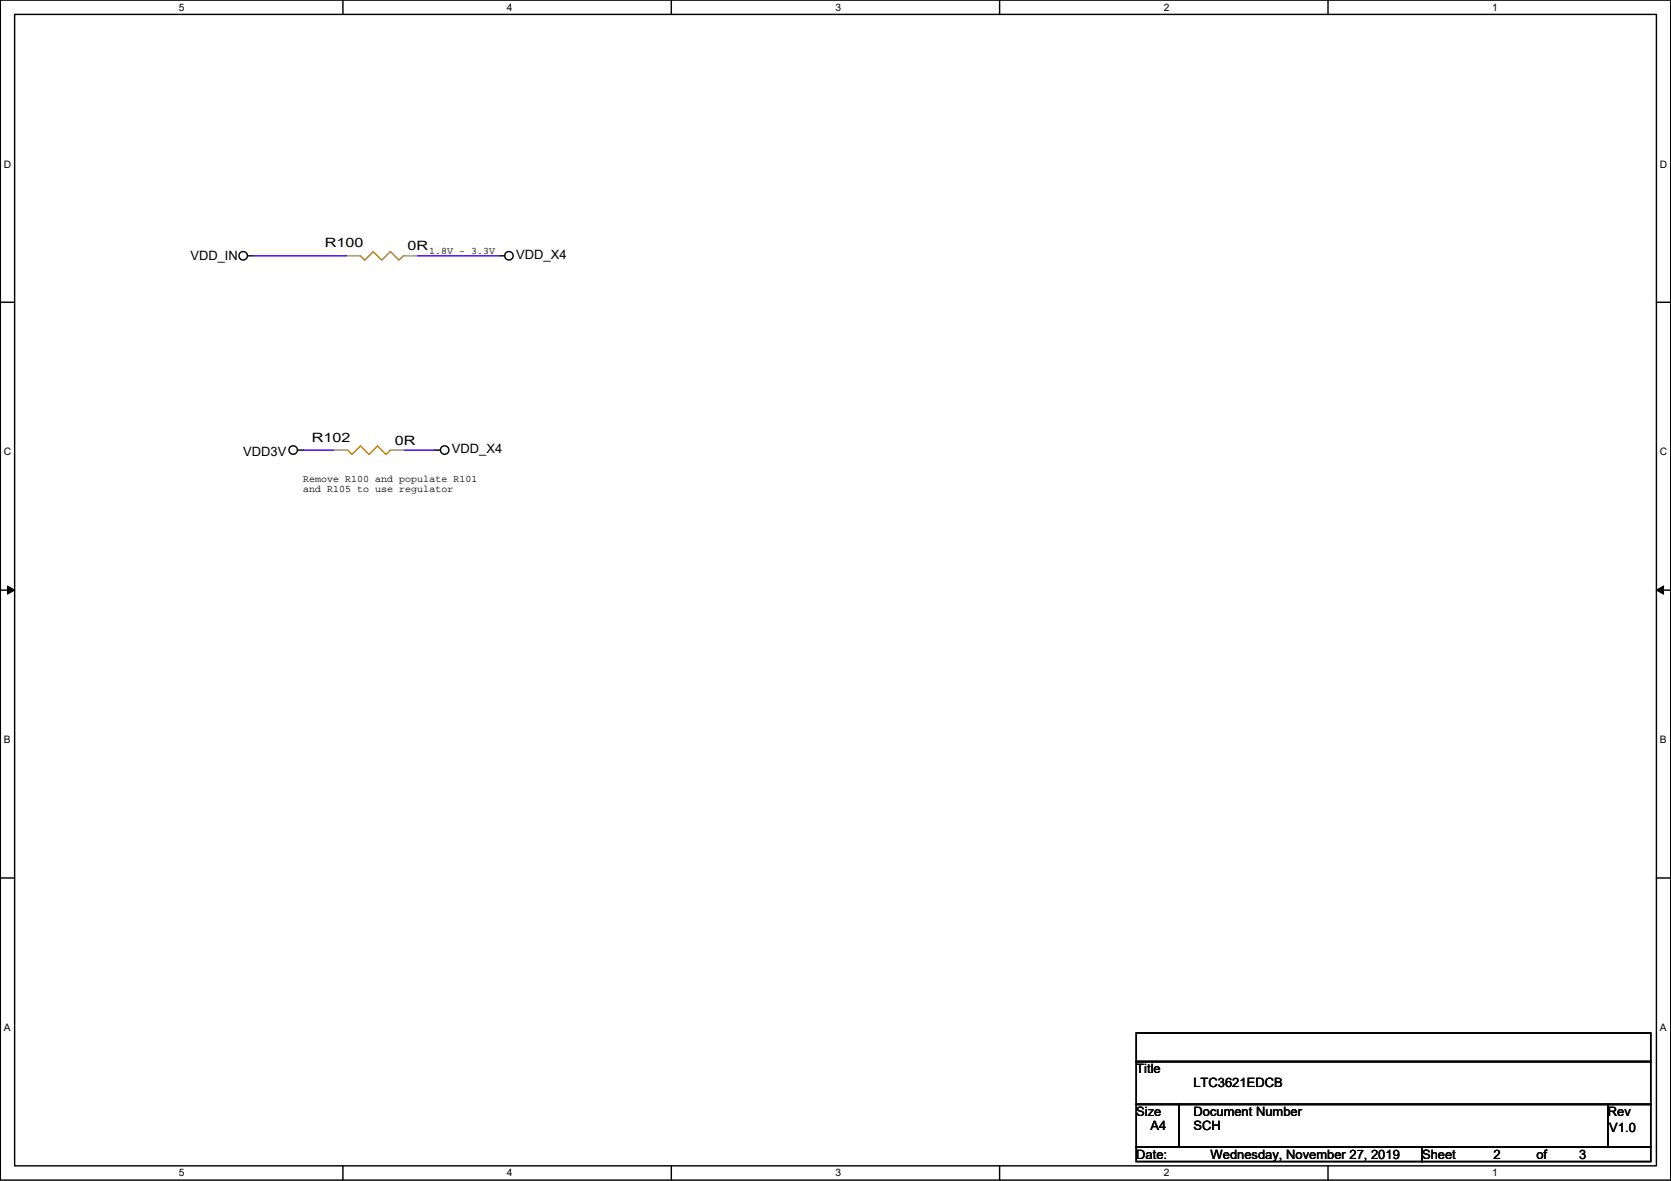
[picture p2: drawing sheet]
<svg xmlns="http://www.w3.org/2000/svg" width="297mm" height="210mm" viewBox="0 0 297 210" stroke-linecap="round" stroke-linejoin="round" font-family="sans-serif">
<path d="M.1 0h296.9v209.8h-296.9zM2.6 2.6h291.8v204.7h-291.8z" fill="none" stroke="#000" stroke-width=".25"/>
<g fill="#fff">
<path d="M31.8 .3h1v2h-1z"/>
<path d="M31.8 207.5h1v2.1h-1z"/>
</g>
<path d="M61 0v2.6M61 207.3v2.5" fill="none" stroke="#000" stroke-width=".25"/>
<g fill="#fff">
<path d="M90.1 .3h1v2h-1z"/>
<path d="M90.1 207.5h1v2.1h-1z"/>
</g>
<path d="M119.3 0v2.6M119.3 207.3v2.5" fill="none" stroke="#000" stroke-width=".25"/>
<g fill="#fff">
<path d="M148.5 .3h1v2h-1z"/>
<path d="M148.5 207.5h1v2.1h-1z"/>
</g>
<path d="M177.7 0v2.6M177.7 207.3v2.5" fill="none" stroke="#000" stroke-width=".25"/>
<g fill="#fff">
<path d="M206.9 .3h1v2h-1z"/>
<path d="M206.9 207.5h1v2.1h-1z"/>
</g>
<path d="M236.1 0v2.6M236.1 207.3v2.5" fill="none" stroke="#000" stroke-width=".25"/>
<g fill="#fff">
<path d="M265.2 .3h1v2h-1z"/>
<path d="M265.2 207.5h1v2.1h-1z"/>
<path d="M.7 28.2h1.3v2h-1.3z"/>
<path d="M295.1 28.2h1.3v2h-1.3z"/>
<path d="M.7 79.3h1.3v2.1h-1.3z"/>
<path d="M295.1 79.3h1.3v2.1h-1.3z"/>
</g>
<path d="M.1 53.7h2.5M294.4 53.7h2.6" fill="none" stroke="#000" stroke-width=".25"/>
<g fill="#fff">
<path d="M.7 130.5h1.2v2h-1.2z"/>
<path d="M295.1 130.5h1.2v2h-1.2z"/>
</g>
<path d="M.1 104.9h2.5M294.4 104.9h2.6" fill="none" stroke="#000" stroke-width=".25"/>
<path d="M1.3 104.2l1.3 .7-1.3 .7zM294.4 104.9l1.3-.7v1.4z" fill="#000" stroke="#000" stroke-width=".18"/>
<g fill="#fff">
<path d="M.7 181.7h1.2v2h-1.2z"/>
<path d="M295.1 181.7h1.2v2h-1.2z"/>
</g>
<g fill="none" stroke="#000" stroke-width=".25">
<path d="M44 45.5h1M88.7 45.5h1M52.9 80h1M77.3 80h1M.1 156.1h2.5M294.4 156.1h2.6M202 183.7h91.4v5h-91.4zM202 188.7h91.4v7.7h-91.4zM202 196.4h7.6v7.6h-7.6zM209.6 196.4h76.2v7.6h-76.2zM285.8 196.4h7.6v7.6h-7.6zM202 204h50.8v2.5h-50.8z"/>
<path d="M252.8 204h40.6v2.5h-40.6z"/>
<circle cx="43.2" cy="45.5" r=".76"/>
<circle cx="90.5" cy="45.5" r=".76"/>
<circle cx="52.1" cy="80" r=".76"/>
<circle cx="79" cy="80" r=".76"/>
</g>
<path d="M64.1 45.5l.7 .7 1.6-1.5 1.5 1.5 1.5-1.5 1.5 1.5 .8-.7M61.8 80l.7 .8 1.6-1.5 1.5 1.5 1.5-1.5 1.5 1.5 .8-.8" fill="none" stroke="#cc8006" stroke-width=".25"/>
<path d="M61.5 45.5h2.6M71.7 45.5h2.5M59.2 80h2.6M69.4 80h2.5" fill="none" stroke="#a84" stroke-width=".25"/>
<path d="M45 45.5h16.5M74.2 45.5h14.5M53.9 80h5.3M71.9 80h5.4" fill="none" stroke="#4200ff" stroke-width=".25"/>
<g font-size="2.3">
<text x="33.8" y="46.3">VDD_IN</text>
<text x="57.7" y="44">R100</text>
<text x="72.5" y="44.5">0R</text>
<text x="91.8" y="46">VDD_X4</text>
<text x="43.2" y="81.1">VDD3V</text>
<text x="55.4" y="78.5">R102</text>
<text x="70.2" y="79">0R</text>
<text x="80.3" y="80.6">VDD_X4</text>
<text x="202" y="190.8">Title</text>
<text x="212.2" y="193.3">LTC3621EDCB</text>
<text x="202" y="198.4">Size</text>
<text x="204.5" y="201">A4</text>
<text x="212.1" y="198.4">Document Number</text>
<text x="212.2" y="201">SCH</text>
<text x="285.8" y="198.4">Rev</text>
<text x="286.1" y="201.2">V1.0</text>
<text x="202" y="206">Date:</text>
<text x="215.2" y="206">Wednesday, November 27, 2019</text>
<text x="252.8" y="206">Sheet</text>
<text x="265.5" y="206">2</text>
<text x="273.1" y="206">of</text>
<text x="280.7" y="206">3</text>
</g>
<g font-size="1.8">
<text x="31.8" y="1.9">5</text>
<text x="90.1" y="1.9">4</text>
<text x="148.5" y="1.9">3</text>
<text x="206.9" y="1.9">2</text>
<text x="265.2" y="1.9">1</text>
<text x=".7" y="29.8">D</text>
<text x="295.1" y="29.8">D</text>
<text x="76.3" y="45.1">1.8V - 3.3V</text>
<text x=".7" y="81">C</text>
<text x="295.1" y="81">C</text>
<text x="53.9" y="85.7">Remove R100 and populate R101</text>
<text x="53.9" y="87.5">and R105 to use regulator</text>
<text x=".7" y="132.1">B</text>
<text x="295.1" y="132.1">B</text>
<text x=".7" y="183.3">A</text>
<text x="295.1" y="183.3">A</text>
<text x="31.8" y="209.2">5</text>
<text x="90.1" y="209.2">4</text>
<text x="148.5" y="209.2">3</text>
<text x="206.9" y="209.2">2</text>
<text x="265.2" y="209.2">1</text>
</g>
</svg>
